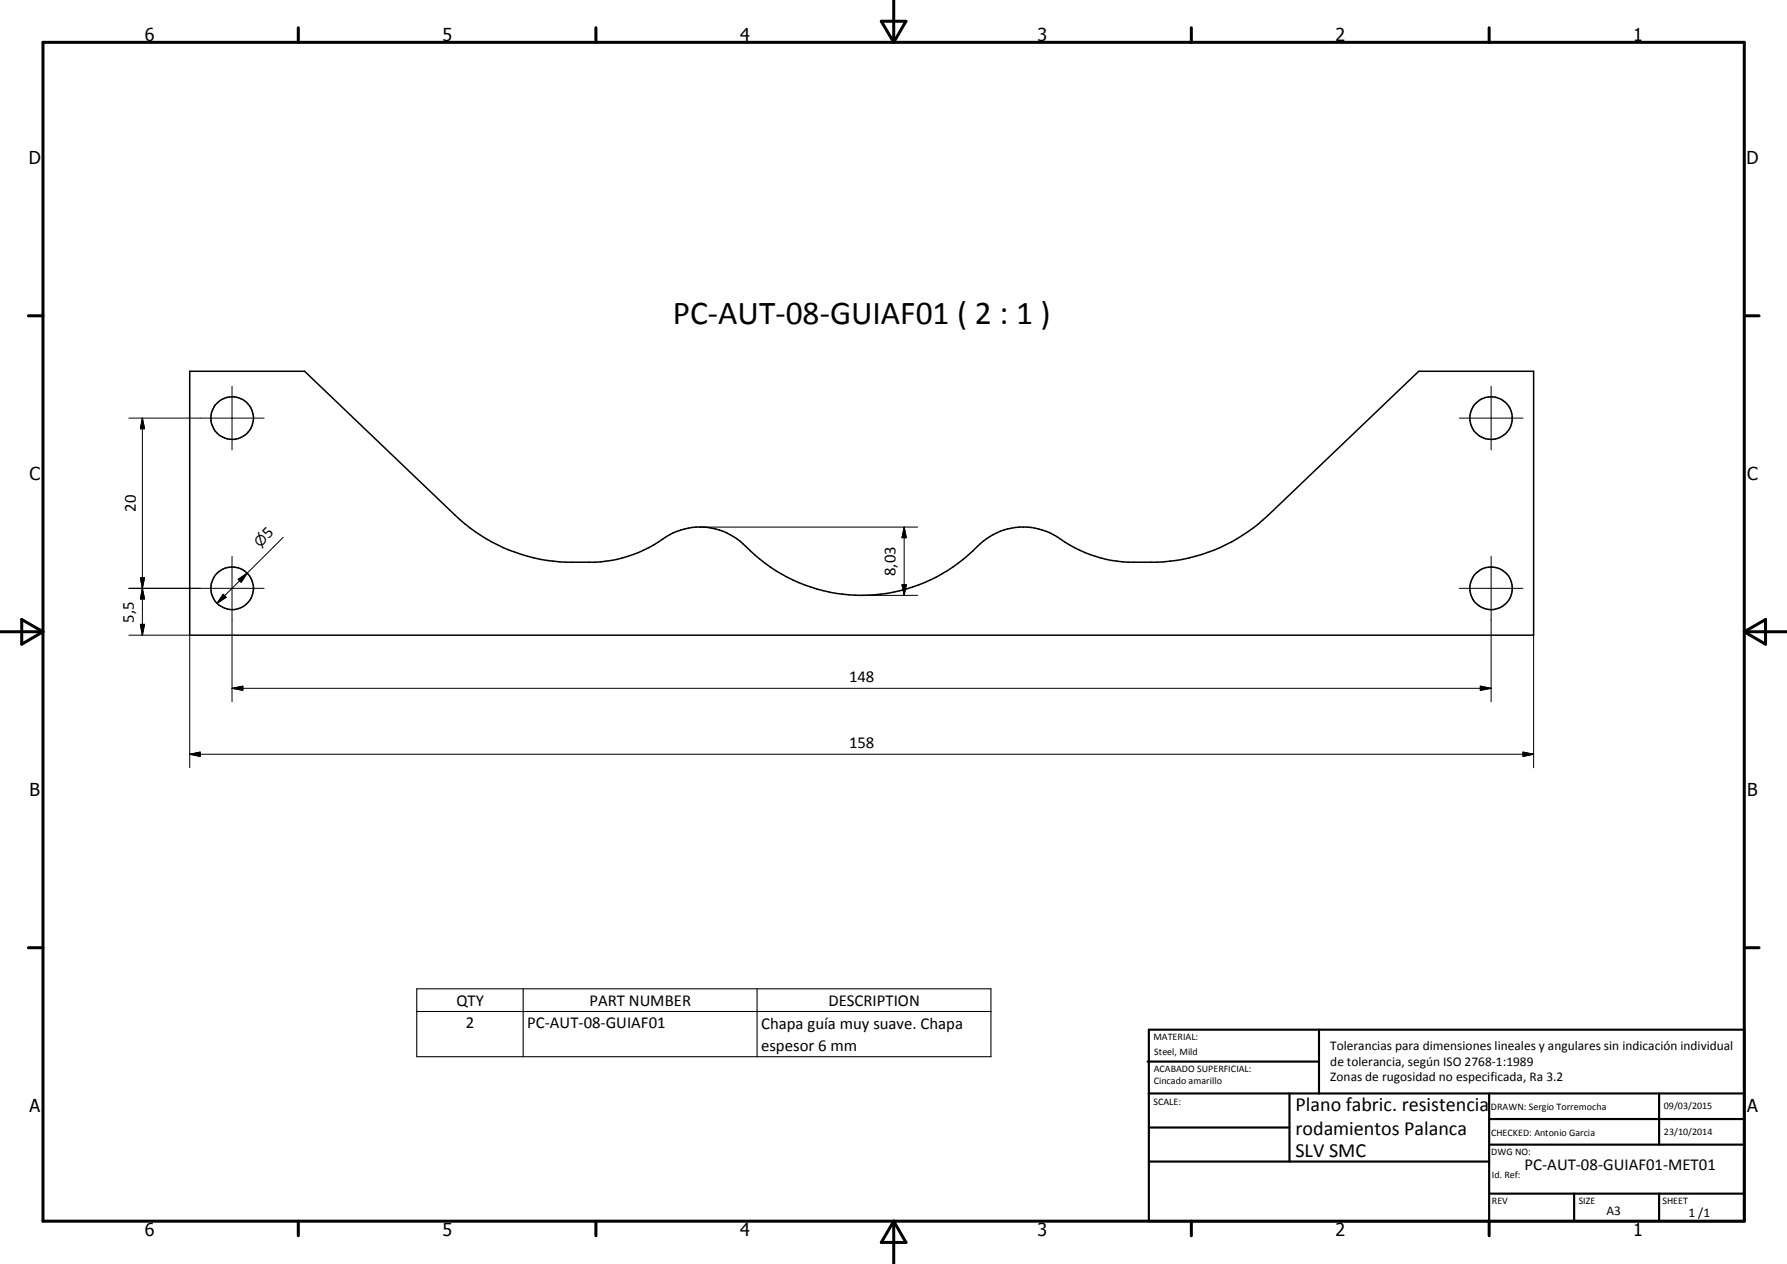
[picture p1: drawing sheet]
<svg xmlns="http://www.w3.org/2000/svg" width="420mm" height="297mm" viewBox="0 0 420 297" stroke-linecap="round" stroke-linejoin="round" font-family="sans-serif">
<g fill="none" stroke="#000" stroke-width=".35">
<path d="M44.6 87.2h27l35.4 33.9a39.6 39.6 0 0 0 26.1 11 42.8 42.8 0 0 0 12-.7 34.1 34.1 0 0 0 12.4-5.8 15.3 15.3 0 0 1 18.9 3.9 38 38 0 0 0 54.1-1.7 15.1 15.1 0 0 1 19.8-.4 30.2 30.2 0 0 0 14.9 4.7 50.3 50.3 0 0 0 14.4-1 39.7 39.7 0 0 0 18.6-10l35.4-33.9h27v62.1h-316z"/>
<circle cx="54.6" cy="98.2" r="5"/>
<circle cx="350.6" cy="98.3" r="5"/>
<circle cx="54.6" cy="138.3" r="5"/>
<circle cx="350.6" cy="138.3" r="5"/>
</g>
<g fill="none" stroke="#000" stroke-width=".71">
<path d="M10.1 9.9h400v277.1h-400zM70.1 6.5v3.4M140.1 6.5v3.4M207.2 5h5.8l-2.9 4.9zM210.1 0v9.9M280.1 6.5v3.4M350.1 6.5v3.4M6.7 74.2h3.4M410.1 74.2h3.5M.1 148.5h10M5.1 145.6l5 2.9-5 2.9zM410.1 148.5h10"/>
<path d="M410.1 148.5l5-2.9v5.8zM6.7 222.7h3.4M410.1 222.7h3.5M70.1 287v3.4M140.1 287v3.4M210.1 287v10M210.1 287l2.9 5h-5.8zM280.1 287v3.4M350.1 287v3.4"/>
</g>
<g fill="none" stroke="#000" stroke-width=".51">
<path d="M269.8 249.5h40.3M270.1 242h140v45h-140zM270.1 257h140M303.2 257v16M310.1 242v15M350.1 257v30M390.1 257v12M270.1 265h33.1M270.1 273h80M350.1 269h60M350.1 263h60M350.1 280.5h60"/>
<path d="M370.1 280.5v6.5M390.1 280.5v6.5"/>
</g>
<path d="M98 232.4h135v15.9h-135zM98 237.7h135M123 232.4v15.9M178 232.4v15.9" fill="none" stroke="#000" stroke-width=".25"/>
<g fill="none" stroke="#000" stroke-width=".24">
<path d="M30.3 98.3h31.8M33.5 98.3l.5 2.5h-1zM33.5 98.3v51M54.6 90.8v14.9M343.1 98.3h15M350.6 90.8v14.9M30.3 138.3h31.8M33 135.8h1l-.5 2.5zM33.5 138.3l.5 2.5h-1zM52.5 139.7l.7 .7-2.2 1.4zM54.6 130.7v34.2M56 136.1l2.1-1.4-1.4 2.1z"/>
<path d="M58.1 134.7l-7.1 7.1M66.6 126.3l-8.5 8.4M164.6 123.9h51.2M202.6 139.9h13.2M212.1 137.4h1l-.5 2.5zM212.6 123.9l.5 2.5h-1zM212.6 123.9v16M343.1 138.3h15M350.6 130.7v34.2M30.3 149.3h14.3v31.1M33 146.7h1l-.5 2.6zM360.6 149.3v31.1"/>
<path d="M44.6 177.2l2.5-.5v1.1zM44.6 177.2h316M54.6 161.8l2.5-.6v1zM54.6 161.8h296M348.1 161.2l2.5 .6-2.5 .4zM358.1 176.7l2.5 .5-2.5 .6z"/>
</g>
<path d="M33.5 98.3l.5 2.5h-1zM33 135.8h1l-.5 2.5zM52.5 139.7l.7 .7-2.2 1.4zM56 136.1l2.1-1.4-1.4 2.1zM212.1 137.4h1l-.5 2.5zM212.6 123.9l.5 2.5h-1zM33 146.7h1l-.5 2.6zM33.5 138.3l.5 2.5h-1zM44.6 177.2l2.5-.5v1.1zM54.6 161.8l2.5-.6v1zM348.1 161.2l2.5 .6-2.5 .4zM358.1 176.7l2.5 .5-2.5 .6z" fill="#000"/>
<text font-size="7.9" x="158.2" y="76.2">PC-AUT-08-GUIAF01 ( 2 : 1 )</text>
<g font-size="4.7">
<text x="304.6" y="261.2">Plano fabric. resistencia</text>
<text x="304.6" y="266.6">rodamientos Palanca</text>
<text x="304.6" y="272">SLV SMC</text>
</g>
<g font-size="4.2">
<text x="34" y="9.6">6</text>
<text x="104" y="9.6">5</text>
<text x="174" y="9.6">4</text>
<text x="244" y="9.6">3</text>
<text x="314" y="9.6">2</text>
<text x="384" y="9.6">1</text>
<text x="6.8" y="38.7">D</text>
<text x="410.6" y="38.7">D</text>
<text x="7" y="112.9">C</text>
<text x="410.8" y="112.9">C</text>
<text x="7" y="187.1">B</text>
<text x="410.8" y="187.1">B</text>
<text x="7" y="261.4">A</text>
<text x="410.8" y="261.4">A</text>
<text x="34" y="290.4">6</text>
<text x="104" y="290.4">5</text>
<text x="174" y="290.4">4</text>
<text x="244" y="290.4">3</text>
<text x="314" y="290.4">2</text>
<text x="384" y="290.4">1</text>
</g>
<g font-size="3.9">
<text x="32" y="120.3" transform="rotate(-90 32 120.3)">20</text>
<text x="63.1" y="126.7" transform="rotate(-45 63.1 126.7)">5</text>
<text x="210.5" y="135.4" transform="rotate(-90 210.5 135.4)">8,03</text>
<text x="31.4" y="146.3" transform="rotate(-90 31.4 146.3)">5,5</text>
<text x="199.6" y="160.2">148</text>
<text x="199.6" y="175.7">158</text>
<text x="107.3" y="236.3">QTY</text>
<text x="138.6" y="236.3">PART NUMBER</text>
<text x="194.8" y="236.3">DESCRIPTION</text>
<text x="109.5" y="241.6">2</text>
<text x="123.9" y="241.6">PC-AUT-08-GUIAF01</text>
<text x="178.9" y="241.7">Chapa guía muy suave. Chapa</text>
<text x="178.9" y="247">espesor 6 mm</text>
<text x="358.5" y="275">PC-AUT-08-GUIAF01-MET01</text>
</g>
<text font-size="3.3" x="61.2" y="128.7" transform="rotate(-45 61.2 128.7)">n</text>
<g font-size="3.1">
<text x="312.7" y="246.8">Tolerancias para dimensiones lineales y angulares sin indicación individual</text>
<text x="312.7" y="250.4">de tolerancia, según ISO 2768-1:1989</text>
<text x="312.7" y="254">Zonas de rugosidad no especificada, Ra 3.2</text>
<text x="377.7" y="285.6">A3</text>
<text x="397" y="285.9">1 /1</text>
</g>
<g font-size="2.4">
<text x="271.2" y="244.4">MATERIAL:</text>
<text x="271.3" y="252">ACABADO SUPERFICIAL:</text>
<text x="271.4" y="247.9">Steel, Mild</text>
<text x="271.3" y="254.6">Cincado amarillo</text>
<text x="271.2" y="259.7">SCALE:</text>
<text x="350.6" y="260.8">DRAWN: Sergio Torremocha</text>
<text x="391.2" y="260.6">09/03/2015</text>
<text x="350.6" y="267">CHECKED: Antonio Garcia</text>
<text x="391.2" y="266.7">23/10/2014</text>
<text x="350.6" y="271.4">DWG NO:</text>
<text x="350.8" y="276.9">Id. Ref:</text>
<text x="350.8" y="282.8">REV</text>
<text x="371.2" y="282.9">SIZE</text>
<text x="390.9" y="282.9">SHEET</text>
</g>
</svg>
